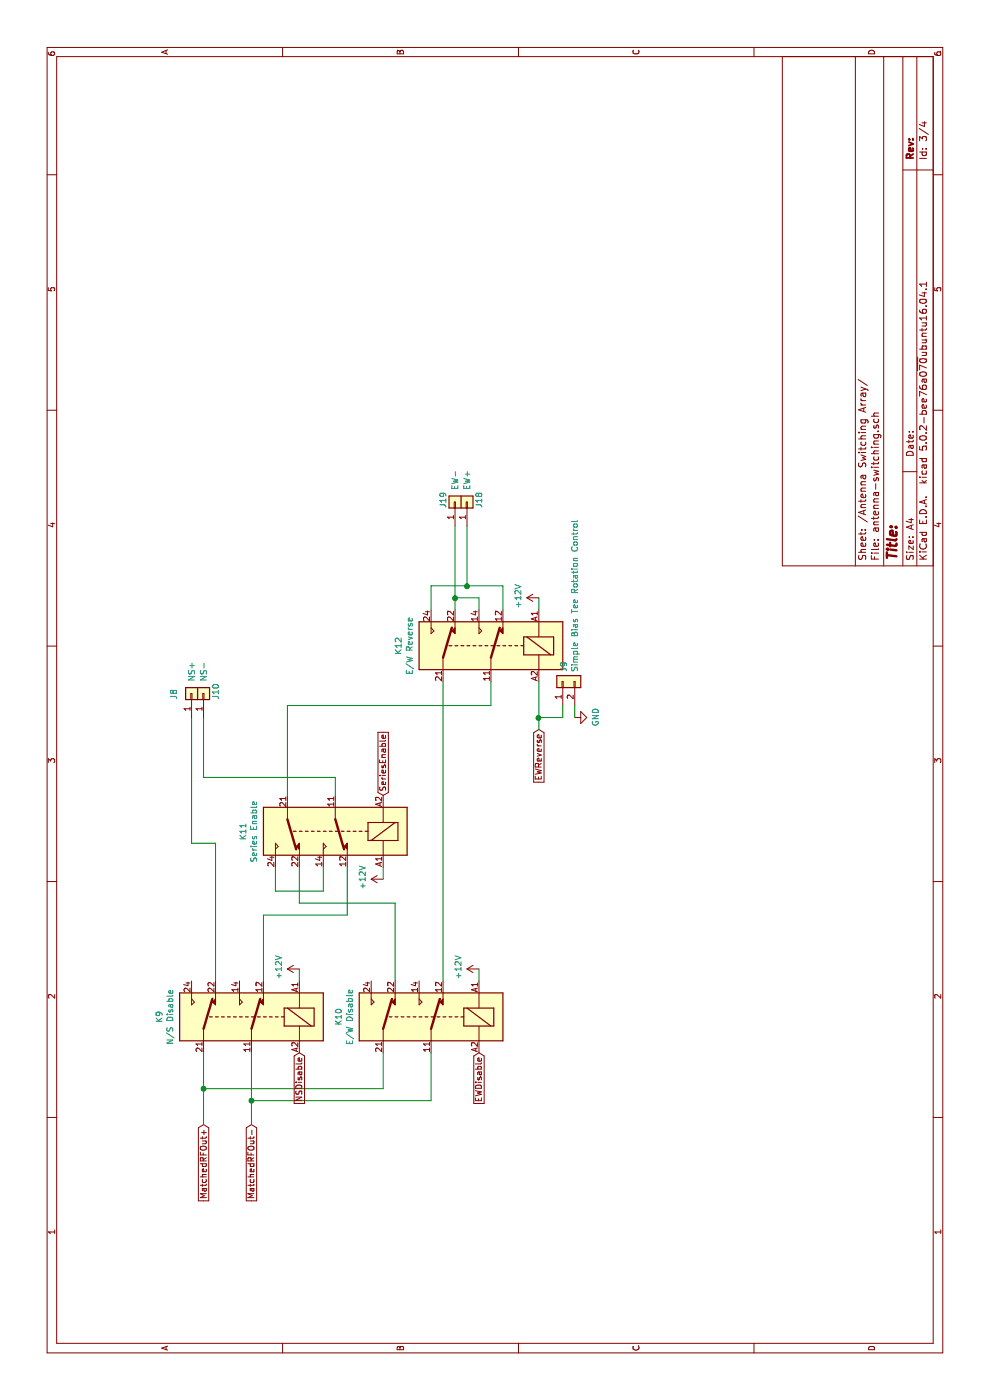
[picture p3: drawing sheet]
EESchema Schematic File Version 4
LIBS:switching-network-cache
EELAYER 26 0
EELAYER END
$Descr A4 11693 8268
encoding utf-8
Sheet 3 4
Title ""
Date ""
Rev ""
Comp ""
Comment1 ""
Comment2 ""
Comment3 ""
Comment4 ""
$EndDescr
$Comp
L Relay:RT42xxxx K9
U 1 1
P 3200 2100
F 0 "K9" V 3967 2100 50  0000 C CNN
F 1 "N/S Disable" V 3876 2100 50  0000 C CNN
F 2 "Relay_THT:Relay_DPDT_Schrack-RT2-FormC_RM5mm" H 3200 2100 50  0001 C CNN
F 3 "http://www.te.com/commerce/DocumentDelivery/DDEController?Action=showdoc&DocId=Data+Sheet%7FRT2%7F1014%7Fpdf%7FEnglish%7FENG_DS_RT2_1014.pdf%7F6-1393243-3" H 3850 2250 50  0001 C CNN
	1    3200 2100
	0    1    -1   0   
$EndComp
Text GLabel 2300 1700 0    50   Input ~ 0
MatchedRFOut+
Text GLabel 2300 2100 0    50   Input ~ 0
MatchedRFOut-
$Comp
L Relay:RT42xxxx K10
U 1 1
P 3200 3600
F 0 "K10" V 3967 3600 50  0000 C CNN
F 1 "E/W Disable" V 3876 3600 50  0000 C CNN
F 2 "Relay_THT:Relay_DPDT_Schrack-RT2-FormC_RM5mm" H 3200 3600 50  0001 C CNN
F 3 "http://www.te.com/commerce/DocumentDelivery/DDEController?Action=showdoc&DocId=Data+Sheet%7FRT2%7F1014%7Fpdf%7FEnglish%7FENG_DS_RT2_1014.pdf%7F6-1393243-3" H 3850 3750 50  0001 C CNN
	1    3200 3600
	0    1    -1   0   
$EndComp
Wire Wire Line
	2300 1700 2600 1700
Wire Wire Line
	2300 2100 2500 2100
Wire Wire Line
	2600 1700 2600 3200
Wire Wire Line
	2600 3200 2900 3200
Connection ~ 2600 1700
Wire Wire Line
	2600 1700 2900 1700
Wire Wire Line
	2500 2100 2500 3600
Wire Wire Line
	2500 3600 2900 3600
Connection ~ 2500 2100
Wire Wire Line
	2500 2100 2900 2100
$Comp
L Relay:RT42xxxx K11
U 1 1
P 4750 2800
F 0 "K11" V 5517 2800 50  0000 C CNN
F 1 "Series Enable" V 5426 2800 50  0000 C CNN
F 2 "Relay_THT:Relay_DPDT_Schrack-RT2-FormC_RM5mm" H 4750 2800 50  0001 C CNN
F 3 "http://www.te.com/commerce/DocumentDelivery/DDEController?Action=showdoc&DocId=Data+Sheet%7FRT2%7F1014%7Fpdf%7FEnglish%7FENG_DS_RT2_1014.pdf%7F6-1393243-3" H 5400 2950 50  0001 C CNN
	1    4750 2800
	0    -1   -1   0   
$EndComp
Wire Wire Line
	3500 1800 4650 1800
Wire Wire Line
	4650 1800 4650 1600
Wire Wire Line
	4650 1600 5700 1600
$Comp
L Relay:RT42xxxx K12
U 1 1
P 6300 4100
F 0 "K12" V 7067 4100 50  0000 C CNN
F 1 "E/W Reverse" V 6976 4100 50  0000 C CNN
F 2 "Relay_THT:Relay_DPDT_Schrack-RT2-FormC_RM5mm" H 6300 4100 50  0001 C CNN
F 3 "http://www.te.com/commerce/DocumentDelivery/DDEController?Action=showdoc&DocId=Data+Sheet%7FRT2%7F1014%7Fpdf%7FEnglish%7FENG_DS_RT2_1014.pdf%7F6-1393243-3" H 6950 4250 50  0001 C CNN
	1    6300 4100
	0    1    -1   0   
$EndComp
Wire Wire Line
	6600 3800 6700 3800
Wire Wire Line
	6600 4000 6700 4000
Wire Wire Line
	6700 4000 6700 3800
Connection ~ 6700 3800
Wire Wire Line
	6700 3800 7300 3800
Wire Wire Line
	6600 3600 6800 3600
Wire Wire Line
	6800 3600 6800 3900
Wire Wire Line
	6800 3900 7300 3900
Wire Wire Line
	6600 4200 6800 4200
Wire Wire Line
	6800 4200 6800 3900
Connection ~ 6800 3900
Wire Wire Line
	5200 1700 5700 1700
Wire Wire Line
	3500 3300 4150 3300
Wire Wire Line
	3500 2200 4050 2200
Wire Wire Line
	4450 2300 4250 2300
Wire Wire Line
	4250 2300 4250 2700
Wire Wire Line
	4250 2700 4450 2700
$Comp
L power:+12V #PWR018
U 1 1
P 4350 3200
F 0 "#PWR018" H 4350 3050 50  0001 C CNN
F 1 "+12V" H 4365 3373 50  0000 C CNN
F 2 "" H 4350 3200 50  0001 C CNN
F 3 "" H 4350 3200 50  0001 C CNN
	1    4350 3200
	1    0    0    -1  
$EndComp
$Comp
L power:+12V #PWR019
U 1 1
P 6700 4500
F 0 "#PWR019" H 6700 4350 50  0001 C CNN
F 1 "+12V" H 6715 4673 50  0000 C CNN
F 2 "" H 6700 4500 50  0001 C CNN
F 3 "" H 6700 4500 50  0001 C CNN
	1    6700 4500
	1    0    0    -1  
$EndComp
Text GLabel 2900 2500 0    50   Input ~ 0
NSDisable
Text GLabel 2900 4000 0    50   Input ~ 0
EWDisable
Text GLabel 5050 3200 2    50   Input ~ 0
SeriesEnable
Text GLabel 5600 4500 0    50   Input ~ 0
EWReverse
Wire Wire Line
	4350 3200 4450 3200
Wire Wire Line
	6700 4500 6600 4500
$Comp
L Connector_Generic:Conn_01x02 J9
U 1 1
P 6000 4700
F 0 "J9" H 6080 4692 50  0000 L CNN
F 1 "Simple Bias Tee Rotation Control" H 6080 4601 50  0000 L CNN
F 2 "Connector_PinHeader_2.54mm:PinHeader_1x02_P2.54mm_Vertical" H 6000 4700 50  0001 C CNN
F 3 "~" H 6000 4700 50  0001 C CNN
	1    6000 4700
	1    0    0    -1  
$EndComp
Wire Wire Line
	5600 4500 5700 4500
Wire Wire Line
	5800 4700 5700 4700
Wire Wire Line
	5700 4700 5700 4500
Connection ~ 5700 4500
Wire Wire Line
	5700 4500 6000 4500
$Comp
L power:GND #PWR020
U 1 1
P 5700 4800
F 0 "#PWR020" H 5700 4550 50  0001 C CNN
F 1 "GND" H 5705 4627 50  0000 C CNN
F 2 "" H 5700 4800 50  0001 C CNN
F 3 "" H 5700 4800 50  0001 C CNN
	1    5700 4800
	1    0    0    -1  
$EndComp
Wire Wire Line
	5700 4800 5800 4800
$Comp
L Connector_Generic:Conn_01x01 J18
U 1 1
P 7500 3900
F 0 "J18" H 7450 3800 50  0000 L CNN
F 1 "EW+" H 7600 3900 50  0000 L CNN
F 2 "Connector:Banana_Jack_1Pin" H 7500 3900 50  0001 C CNN
F 3 "~" H 7500 3900 50  0001 C CNN
	1    7500 3900
	1    0    0    -1  
$EndComp
$Comp
L Connector_Generic:Conn_01x01 J19
U 1 1
P 7500 3800
F 0 "J19" H 7450 3900 50  0000 L CNN
F 1 "EW-" H 7600 3800 50  0000 L CNN
F 2 "Connector:Banana_Jack_1Pin" H 7500 3800 50  0001 C CNN
F 3 "~" H 7500 3800 50  0001 C CNN
	1    7500 3800
	1    0    0    -1  
$EndComp
$Comp
L Connector_Generic:Conn_01x01 J8
U 1 1
P 5900 1600
F 0 "J8" H 5850 1750 50  0000 L CNN
F 1 "NS+" H 6000 1600 50  0000 L CNN
F 2 "Connector:Banana_Jack_1Pin" H 5900 1600 50  0001 C CNN
F 3 "~" H 5900 1600 50  0001 C CNN
	1    5900 1600
	1    0    0    -1  
$EndComp
$Comp
L Connector_Generic:Conn_01x01 J10
U 1 1
P 5900 1700
F 0 "J10" H 5850 1600 50  0000 L CNN
F 1 "NS-" H 6000 1700 50  0000 L CNN
F 2 "Connector:Banana_Jack_1Pin" H 5900 1700 50  0001 C CNN
F 3 "~" H 5900 1700 50  0001 C CNN
	1    5900 1700
	1    0    0    -1  
$EndComp
Wire Wire Line
	4150 2500 4450 2500
Wire Wire Line
	4150 2500 4150 3300
Wire Wire Line
	4050 2900 4450 2900
Wire Wire Line
	4050 2200 4050 2900
Wire Wire Line
	5200 2800 5050 2800
Wire Wire Line
	5200 1700 5200 2800
Wire Wire Line
	5050 2400 5800 2400
Wire Wire Line
	5800 4100 6000 4100
Wire Wire Line
	5800 2400 5800 4100
Wire Wire Line
	3500 3700 6000 3700
$Comp
L power:+12V #PWR0105
U 1 1
P 3600 4000
F 0 "#PWR0105" H 3600 3850 50  0001 C CNN
F 1 "+12V" H 3615 4173 50  0000 C CNN
F 2 "" H 3600 4000 50  0001 C CNN
F 3 "" H 3600 4000 50  0001 C CNN
	1    3600 4000
	1    0    0    -1  
$EndComp
Wire Wire Line
	3600 4000 3500 4000
$Comp
L power:+12V #PWR0106
U 1 1
P 3600 2500
F 0 "#PWR0106" H 3600 2350 50  0001 C CNN
F 1 "+12V" H 3615 2673 50  0000 C CNN
F 2 "" H 3600 2500 50  0001 C CNN
F 3 "" H 3600 2500 50  0001 C CNN
	1    3600 2500
	1    0    0    -1  
$EndComp
Wire Wire Line
	3600 2500 3500 2500
$EndSCHEMATC
